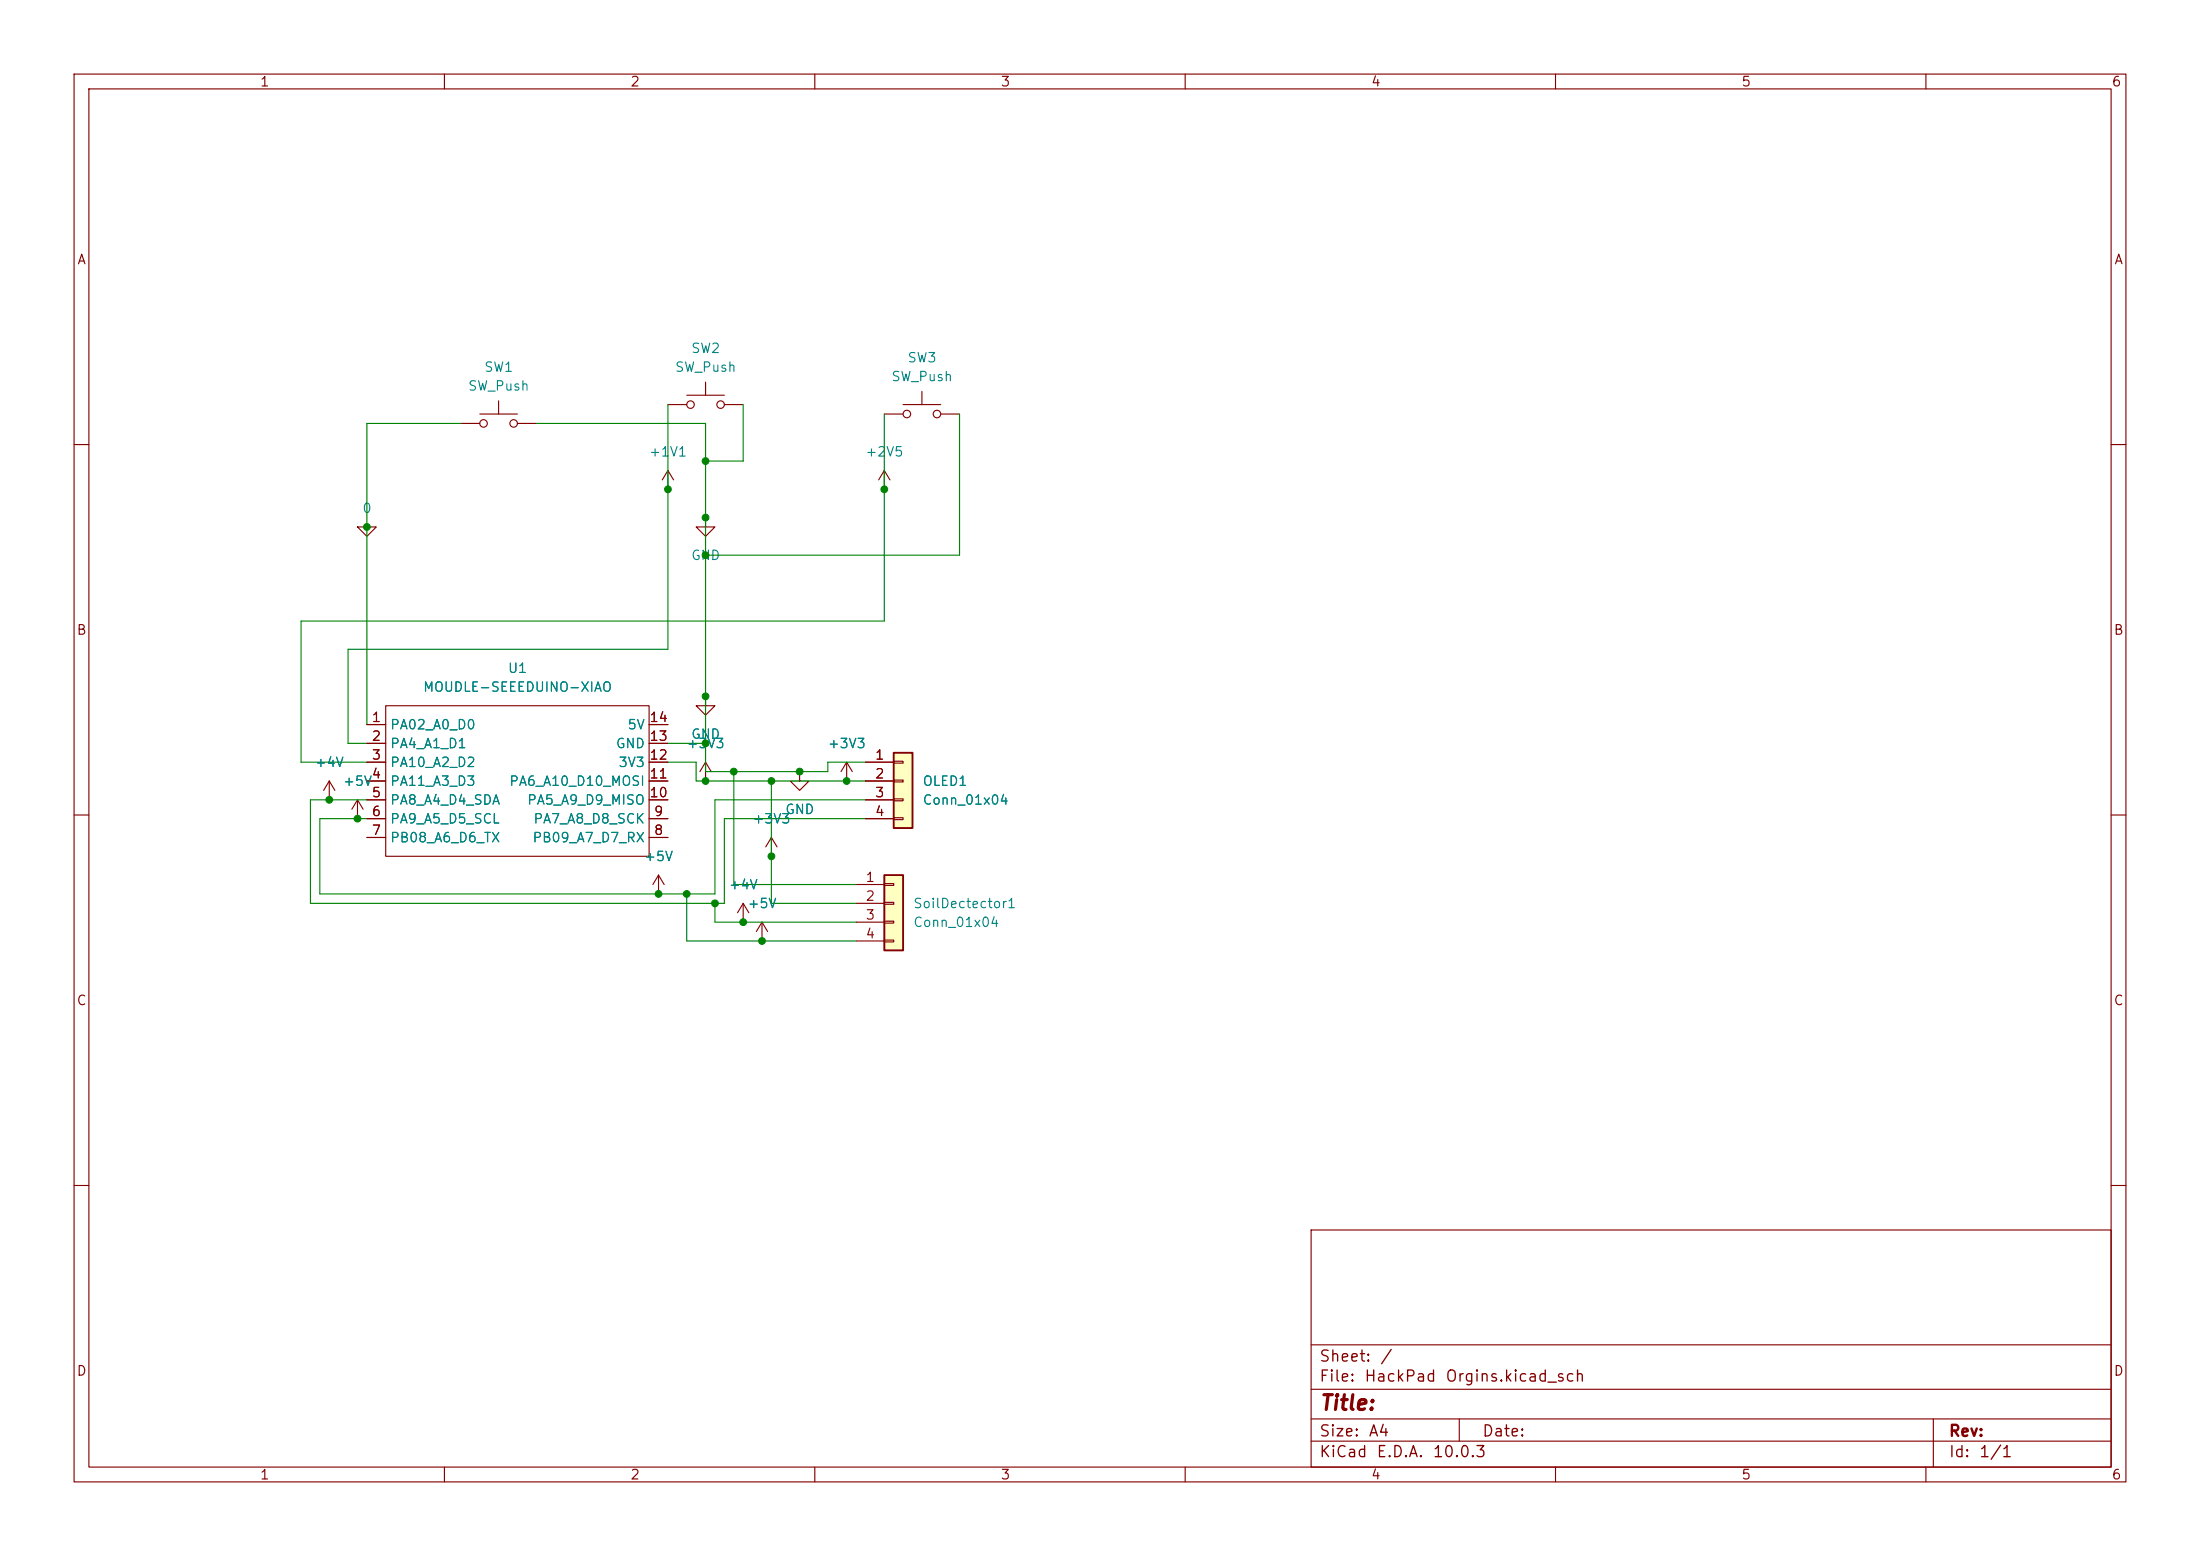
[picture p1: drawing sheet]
(kicad_sch
 (version 20260306)
 (generator "eeschema")
 (generator_version "10.0")
 (paper "A4")
 (lib_symbols
  (symbol "Connector_Generic:Conn_01x04"
   (pin_names
    (offset 1.016) (hide yes)) (exclude_from_sim no) (in_bom yes) (on_board yes)
   (in_pos_files yes)
   (duplicate_pin_numbers_are_jumpers no)
   (property "Reference" "J" (at 0 5.08 0) (show_name no) (do_not_autoplace no) (effects (font (size 1.27 1.27))))
   (property "Value" "Conn_01x04" (at 0 -7.62 0) (show_name no) (do_not_autoplace no) (effects (font (size 1.27 1.27))))
   (property "Footprint" "" (at 0 0 0) (show_name no) (do_not_autoplace no) (hide yes) (effects (font (size 1.27 1.27))))
   (property "Datasheet" "" (at 0 0 0) (show_name no) (do_not_autoplace no) (hide yes) (effects (font (size 1.27 1.27))))
   (property "Description" "Generic connector, single row, 01x04, script generated (kicad-library-utils/schlib/autogen/connector/)" (at 0 0 0) (show_name no) (do_not_autoplace no) (hide yes) (effects (font (size 1.27 1.27))))
   (symbol "Conn_01x04_1_1"
    (rectangle (start -1.27 3.81) (end 1.27 -6.35) (stroke (width 0.254) (type default)) (fill (type background)))
    (rectangle (start -1.27 2.667) (end 0 2.413) (stroke (width 0.1524) (type default)) (fill (type none)))
    (rectangle (start -1.27 0.127) (end 0 -0.127) (stroke (width 0.1524) (type default)) (fill (type none)))
    (rectangle (start -1.27 -2.413) (end 0 -2.667) (stroke (width 0.1524) (type default)) (fill (type none)))
    (rectangle (start -1.27 -4.953) (end 0 -5.207) (stroke (width 0.1524) (type default)) (fill (type none)))
    (pin passive line (at -5.08 2.54 0) (length 3.81) (name "Pin_1" (effects (font (size 1.27 1.27)))) (number "1" (effects (font (size 1.27 1.27)))))
    (pin passive line (at -5.08 0 0) (length 3.81) (name "Pin_2" (effects (font (size 1.27 1.27)))) (number "2" (effects (font (size 1.27 1.27)))))
    (pin passive line (at -5.08 -2.54 0) (length 3.81) (name "Pin_3" (effects (font (size 1.27 1.27)))) (number "3" (effects (font (size 1.27 1.27)))))
    (pin passive line (at -5.08 -5.08 0) (length 3.81) (name "Pin_4" (effects (font (size 1.27 1.27)))) (number "4" (effects (font (size 1.27 1.27))))))
   (embedded_fonts no))
  (symbol "Simulation_SPICE:0"
   (power global)
   (pin_numbers (hide yes))
   (pin_names
    (offset 0) (hide yes)) (exclude_from_sim no) (in_bom yes) (on_board yes)
   (in_pos_files yes)
   (duplicate_pin_numbers_are_jumpers no)
   (property "Reference" "#GND" (at 0 -5.08 0) (show_name no) (do_not_autoplace no) (hide yes) (effects (font (size 1.27 1.27))))
   (property "Value" "0" (at 0 -2.54 0) (show_name no) (do_not_autoplace no) (effects (font (size 1.27 1.27))))
   (property "Footprint" "" (at 0 0 0) (show_name no) (do_not_autoplace no) (hide yes) (effects (font (size 1.27 1.27))))
   (property "Datasheet" "https://ngspice.sourceforge.io/docs/ngspice-html-manual/manual.xhtml#subsec_Circuit_elements__device" (at 0 -10.16 0) (show_name no) (do_not_autoplace no) (hide yes) (effects (font (size 1.27 1.27))))
   (property "Description" "0V reference potential for simulation" (at 0 -7.62 0) (show_name no) (do_not_autoplace no) (hide yes) (effects (font (size 1.27 1.27))))
   (symbol "0_0_1"
    (polyline (pts (xy -1.27 0) (xy 0 -1.27) (xy 1.27 0) (xy -1.27 0)) (stroke (width 0) (type default)) (fill (type none))))
   (symbol "0_1_1"
    (pin power_in line (at 0 0 0) (length 0) (name "" (effects (font (size 1.016 1.016)))) (number "1" (effects (font (size 1.016 1.016))))))
   (embedded_fonts no))
  (symbol "Switch:SW_Push"
   (pin_numbers (hide yes))
   (pin_names
    (offset 1.016) (hide yes)) (exclude_from_sim no) (in_bom yes) (on_board yes)
   (in_pos_files yes)
   (duplicate_pin_numbers_are_jumpers no)
   (property "Reference" "SW" (at 1.27 2.54 0) (show_name no) (do_not_autoplace no) (effects (font (size 1.27 1.27)) (justify left)))
   (property "Value" "SW_Push" (at 0 -1.524 0) (show_name no) (do_not_autoplace no) (effects (font (size 1.27 1.27))))
   (property "Footprint" "" (at 0 5.08 0) (show_name no) (do_not_autoplace no) (hide yes) (effects (font (size 1.27 1.27))))
   (property "Datasheet" "" (at 0 5.08 0) (show_name no) (do_not_autoplace no) (hide yes) (effects (font (size 1.27 1.27))))
   (property "Description" "Push button switch, generic, two pins" (at 0 0 0) (show_name no) (do_not_autoplace no) (hide yes) (effects (font (size 1.27 1.27))))
   (symbol "SW_Push_0_1"
    (circle (center -2.032 0) (radius 0.508) (stroke (width 0) (type default)) (fill (type none)))
    (polyline (pts (xy 0 1.27) (xy 0 3.048)) (stroke (width 0) (type default)) (fill (type none)))
    (circle (center 2.032 0) (radius 0.508) (stroke (width 0) (type default)) (fill (type none)))
    (polyline (pts (xy 2.54 1.27) (xy -2.54 1.27)) (stroke (width 0) (type default)) (fill (type none)))
    (pin passive line (at -5.08 0 0) (length 2.54) (name "1" (effects (font (size 1.27 1.27)))) (number "1" (effects (font (size 1.27 1.27)))))
    (pin passive line (at 5.08 0 180) (length 2.54) (name "2" (effects (font (size 1.27 1.27)))) (number "2" (effects (font (size 1.27 1.27))))))
   (embedded_fonts no))
  (symbol "XIAO_RP2040:MOUDLE-SEEEDUINO-XIAO" (exclude_from_sim no) (in_bom yes) (on_board yes)
   (in_pos_files yes)
   (duplicate_pin_numbers_are_jumpers no)
   (property "Reference" "U" (at -16.51 11.43 0) (show_name no) (do_not_autoplace no) (effects (font (size 1.27 1.27))))
   (property "Value" "MOUDLE-SEEEDUINO-XIAO" (at -3.81 -11.43 0) (show_name no) (do_not_autoplace no) (effects (font (size 1.27 1.27))))
   (property "Footprint" "" (at -16.51 2.54 0) (show_name no) (do_not_autoplace no) (hide yes) (effects (font (size 1.27 1.27))))
   (property "Datasheet" "" (at -16.51 2.54 0) (show_name no) (do_not_autoplace no) (hide yes) (effects (font (size 1.27 1.27))))
   (property "Description" "" (at 0 0 0) (show_name no) (do_not_autoplace no) (hide yes) (effects (font (size 1.27 1.27))))
   (symbol "MOUDLE-SEEEDUINO-XIAO_0_1"
    (rectangle (start -16.51 10.16) (end 19.05 -10.16) (stroke (width 0) (type default)) (fill (type none))))
   (symbol "MOUDLE-SEEEDUINO-XIAO_1_1"
    (pin passive line (at -19.05 7.62 0) (length 2.54) (name "PA02_A0_D0" (effects (font (size 1.27 1.27)))) (number "1" (effects (font (size 1.27 1.27)))))
    (pin passive line (at -19.05 5.08 0) (length 2.54) (name "PA4_A1_D1" (effects (font (size 1.27 1.27)))) (number "2" (effects (font (size 1.27 1.27)))))
    (pin passive line (at -19.05 2.54 0) (length 2.54) (name "PA10_A2_D2" (effects (font (size 1.27 1.27)))) (number "3" (effects (font (size 1.27 1.27)))))
    (pin passive line (at -19.05 0 0) (length 2.54) (name "PA11_A3_D3" (effects (font (size 1.27 1.27)))) (number "4" (effects (font (size 1.27 1.27)))))
    (pin passive line (at -19.05 -2.54 0) (length 2.54) (name "PA8_A4_D4_SDA" (effects (font (size 1.27 1.27)))) (number "5" (effects (font (size 1.27 1.27)))))
    (pin passive line (at -19.05 -5.08 0) (length 2.54) (name "PA9_A5_D5_SCL" (effects (font (size 1.27 1.27)))) (number "6" (effects (font (size 1.27 1.27)))))
    (pin passive line (at -19.05 -7.62 0) (length 2.54) (name "PB08_A6_D6_TX" (effects (font (size 1.27 1.27)))) (number "7" (effects (font (size 1.27 1.27)))))
    (pin passive line (at 21.59 -7.62 180) (length 2.54) (name "PB09_A7_D7_RX" (effects (font (size 1.27 1.27)))) (number "8" (effects (font (size 1.27 1.27)))))
    (pin passive line (at 21.59 -5.08 180) (length 2.54) (name "PA7_A8_D8_SCK" (effects (font (size 1.27 1.27)))) (number "9" (effects (font (size 1.27 1.27)))))
    (pin passive line (at 21.59 -2.54 180) (length 2.54) (name "PA5_A9_D9_MISO" (effects (font (size 1.27 1.27)))) (number "10" (effects (font (size 1.27 1.27)))))
    (pin passive line (at 21.59 0 180) (length 2.54) (name "PA6_A10_D10_MOSI" (effects (font (size 1.27 1.27)))) (number "11" (effects (font (size 1.27 1.27)))))
    (pin passive line (at 21.59 2.54 180) (length 2.54) (name "3V3" (effects (font (size 1.27 1.27)))) (number "12" (effects (font (size 1.27 1.27)))))
    (pin passive line (at 21.59 5.08 180) (length 2.54) (name "GND" (effects (font (size 1.27 1.27)))) (number "13" (effects (font (size 1.27 1.27)))))
    (pin passive line (at 21.59 7.62 180) (length 2.54) (name "5V" (effects (font (size 1.27 1.27)))) (number "14" (effects (font (size 1.27 1.27))))))
   (embedded_fonts no))
  (symbol "power:+1V1"
   (power global)
   (pin_numbers (hide yes))
   (pin_names
    (offset 0) (hide yes)) (exclude_from_sim no) (in_bom yes) (on_board yes)
   (in_pos_files yes)
   (duplicate_pin_numbers_are_jumpers no)
   (property "Reference" "#PWR" (at 0 -3.81 0) (show_name no) (do_not_autoplace no) (hide yes) (effects (font (size 1.27 1.27))))
   (property "Value" "+1V1" (at 0 3.556 0) (show_name no) (do_not_autoplace no) (effects (font (size 1.27 1.27))))
   (property "Footprint" "" (at 0 0 0) (show_name no) (do_not_autoplace no) (hide yes) (effects (font (size 1.27 1.27))))
   (property "Datasheet" "" (at 0 0 0) (show_name no) (do_not_autoplace no) (hide yes) (effects (font (size 1.27 1.27))))
   (property "Description" "Power symbol creates a global label with name \"+1V1\"" (at 0 0 0) (show_name no) (do_not_autoplace no) (hide yes) (effects (font (size 1.27 1.27))))
   (symbol "+1V1_0_1"
    (polyline (pts (xy -0.762 1.27) (xy 0 2.54)) (stroke (width 0) (type default)) (fill (type none)))
    (polyline (pts (xy 0 2.54) (xy 0.762 1.27)) (stroke (width 0) (type default)) (fill (type none)))
    (polyline (pts (xy 0 0) (xy 0 2.54)) (stroke (width 0) (type default)) (fill (type none))))
   (symbol "+1V1_1_1"
    (pin power_in line (at 0 0 90) (length 0) (name "" (effects (font (size 1.27 1.27)))) (number "1" (effects (font (size 1.27 1.27))))))
   (embedded_fonts no))
  (symbol "power:+2V5"
   (power global)
   (pin_numbers (hide yes))
   (pin_names
    (offset 0) (hide yes)) (exclude_from_sim no) (in_bom yes) (on_board yes)
   (in_pos_files yes)
   (duplicate_pin_numbers_are_jumpers no)
   (property "Reference" "#PWR" (at 0 -3.81 0) (show_name no) (do_not_autoplace no) (hide yes) (effects (font (size 1.27 1.27))))
   (property "Value" "+2V5" (at 0 3.556 0) (show_name no) (do_not_autoplace no) (effects (font (size 1.27 1.27))))
   (property "Footprint" "" (at 0 0 0) (show_name no) (do_not_autoplace no) (hide yes) (effects (font (size 1.27 1.27))))
   (property "Datasheet" "" (at 0 0 0) (show_name no) (do_not_autoplace no) (hide yes) (effects (font (size 1.27 1.27))))
   (property "Description" "Power symbol creates a global label with name \"+2V5\"" (at 0 0 0) (show_name no) (do_not_autoplace no) (hide yes) (effects (font (size 1.27 1.27))))
   (symbol "+2V5_0_1"
    (polyline (pts (xy -0.762 1.27) (xy 0 2.54)) (stroke (width 0) (type default)) (fill (type none)))
    (polyline (pts (xy 0 2.54) (xy 0.762 1.27)) (stroke (width 0) (type default)) (fill (type none)))
    (polyline (pts (xy 0 0) (xy 0 2.54)) (stroke (width 0) (type default)) (fill (type none))))
   (symbol "+2V5_1_1"
    (pin power_in line (at 0 0 90) (length 0) (name "" (effects (font (size 1.27 1.27)))) (number "1" (effects (font (size 1.27 1.27))))))
   (embedded_fonts no))
  (symbol "power:+3V3"
   (power global)
   (pin_numbers (hide yes))
   (pin_names
    (offset 0) (hide yes)) (exclude_from_sim no) (in_bom yes) (on_board yes)
   (in_pos_files yes)
   (duplicate_pin_numbers_are_jumpers no)
   (property "Reference" "#PWR" (at 0 -3.81 0) (show_name no) (do_not_autoplace no) (hide yes) (effects (font (size 1.27 1.27))))
   (property "Value" "+3V3" (at 0 3.556 0) (show_name no) (do_not_autoplace no) (effects (font (size 1.27 1.27))))
   (property "Footprint" "" (at 0 0 0) (show_name no) (do_not_autoplace no) (hide yes) (effects (font (size 1.27 1.27))))
   (property "Datasheet" "" (at 0 0 0) (show_name no) (do_not_autoplace no) (hide yes) (effects (font (size 1.27 1.27))))
   (property "Description" "Power symbol creates a global label with name \"+3V3\"" (at 0 0 0) (show_name no) (do_not_autoplace no) (hide yes) (effects (font (size 1.27 1.27))))
   (symbol "+3V3_0_1"
    (polyline (pts (xy -0.762 1.27) (xy 0 2.54)) (stroke (width 0) (type default)) (fill (type none)))
    (polyline (pts (xy 0 2.54) (xy 0.762 1.27)) (stroke (width 0) (type default)) (fill (type none)))
    (polyline (pts (xy 0 0) (xy 0 2.54)) (stroke (width 0) (type default)) (fill (type none))))
   (symbol "+3V3_1_1"
    (pin power_in line (at 0 0 90) (length 0) (name "" (effects (font (size 1.27 1.27)))) (number "1" (effects (font (size 1.27 1.27))))))
   (embedded_fonts no))
  (symbol "power:+4V"
   (power global)
   (pin_numbers (hide yes))
   (pin_names
    (offset 0) (hide yes)) (exclude_from_sim no) (in_bom yes) (on_board yes)
   (in_pos_files yes)
   (duplicate_pin_numbers_are_jumpers no)
   (property "Reference" "#PWR" (at 0 -3.81 0) (show_name no) (do_not_autoplace no) (hide yes) (effects (font (size 1.27 1.27))))
   (property "Value" "+4V" (at 0 3.556 0) (show_name no) (do_not_autoplace no) (effects (font (size 1.27 1.27))))
   (property "Footprint" "" (at 0 0 0) (show_name no) (do_not_autoplace no) (hide yes) (effects (font (size 1.27 1.27))))
   (property "Datasheet" "" (at 0 0 0) (show_name no) (do_not_autoplace no) (hide yes) (effects (font (size 1.27 1.27))))
   (property "Description" "Power symbol creates a global label with name \"+4V\"" (at 0 0 0) (show_name no) (do_not_autoplace no) (hide yes) (effects (font (size 1.27 1.27))))
   (symbol "+4V_0_1"
    (polyline (pts (xy -0.762 1.27) (xy 0 2.54)) (stroke (width 0) (type default)) (fill (type none)))
    (polyline (pts (xy 0 2.54) (xy 0.762 1.27)) (stroke (width 0) (type default)) (fill (type none)))
    (polyline (pts (xy 0 0) (xy 0 2.54)) (stroke (width 0) (type default)) (fill (type none))))
   (symbol "+4V_1_1"
    (pin power_in line (at 0 0 90) (length 0) (name "" (effects (font (size 1.27 1.27)))) (number "1" (effects (font (size 1.27 1.27))))))
   (embedded_fonts no))
  (symbol "power:+5V"
   (power global)
   (pin_numbers (hide yes))
   (pin_names
    (offset 0) (hide yes)) (exclude_from_sim no) (in_bom yes) (on_board yes)
   (in_pos_files yes)
   (duplicate_pin_numbers_are_jumpers no)
   (property "Reference" "#PWR" (at 0 -3.81 0) (show_name no) (do_not_autoplace no) (hide yes) (effects (font (size 1.27 1.27))))
   (property "Value" "+5V" (at 0 3.556 0) (show_name no) (do_not_autoplace no) (effects (font (size 1.27 1.27))))
   (property "Footprint" "" (at 0 0 0) (show_name no) (do_not_autoplace no) (hide yes) (effects (font (size 1.27 1.27))))
   (property "Datasheet" "" (at 0 0 0) (show_name no) (do_not_autoplace no) (hide yes) (effects (font (size 1.27 1.27))))
   (property "Description" "Power symbol creates a global label with name \"+5V\"" (at 0 0 0) (show_name no) (do_not_autoplace no) (hide yes) (effects (font (size 1.27 1.27))))
   (symbol "+5V_0_1"
    (polyline (pts (xy -0.762 1.27) (xy 0 2.54)) (stroke (width 0) (type default)) (fill (type none)))
    (polyline (pts (xy 0 2.54) (xy 0.762 1.27)) (stroke (width 0) (type default)) (fill (type none)))
    (polyline (pts (xy 0 0) (xy 0 2.54)) (stroke (width 0) (type default)) (fill (type none))))
   (symbol "+5V_1_1"
    (pin power_in line (at 0 0 90) (length 0) (name "" (effects (font (size 1.27 1.27)))) (number "1" (effects (font (size 1.27 1.27))))))
   (embedded_fonts no))
  (symbol "power:GND"
   (power global)
   (pin_numbers (hide yes))
   (pin_names
    (offset 0) (hide yes)) (exclude_from_sim no) (in_bom yes) (on_board yes)
   (in_pos_files yes)
   (duplicate_pin_numbers_are_jumpers no)
   (property "Reference" "#PWR" (at 0 -6.35 0) (show_name no) (do_not_autoplace no) (hide yes) (effects (font (size 1.27 1.27))))
   (property "Value" "GND" (at 0 -3.81 0) (show_name no) (do_not_autoplace no) (effects (font (size 1.27 1.27))))
   (property "Footprint" "" (at 0 0 0) (show_name no) (do_not_autoplace no) (hide yes) (effects (font (size 1.27 1.27))))
   (property "Datasheet" "" (at 0 0 0) (show_name no) (do_not_autoplace no) (hide yes) (effects (font (size 1.27 1.27))))
   (property "Description" "Power symbol creates a global label with name \"GND\" , ground" (at 0 0 0) (show_name no) (do_not_autoplace no) (hide yes) (effects (font (size 1.27 1.27))))
   (symbol "GND_0_1"
    (polyline (pts (xy 0 0) (xy 0 -1.27) (xy 1.27 -1.27) (xy 0 -2.54) (xy -1.27 -1.27) (xy 0 -1.27)) (stroke (width 0) (type default)) (fill (type none))))
   (symbol "GND_1_1"
    (pin power_in line (at 0 0 270) (length 0) (name "" (effects (font (size 1.27 1.27)))) (number "1" (effects (font (size 1.27 1.27))))))
   (embedded_fonts no)))
 (junction
  (at 48.26 110.49)
  (diameter 0)
  (color 0 0 0 0))
 (junction
  (at 95.25 105.41)
  (diameter 0)
  (color 0 0 0 0))
 (junction
  (at 104.14 105.41)
  (diameter 0)
  (color 0 0 0 0))
 (junction
  (at 102.87 127)
  (diameter 0)
  (color 0 0 0 0))
 (junction
  (at 107.95 104.14)
  (diameter 0)
  (color 0 0 0 0))
 (junction
  (at 44.45 107.95)
  (diameter 0)
  (color 0 0 0 0))
 (junction
  (at 100.33 124.46)
  (diameter 0)
  (color 0 0 0 0))
 (junction
  (at 119.38 66.04)
  (diameter 0)
  (color 0 0 0 0))
 (junction
  (at 95.25 69.85)
  (diameter 0)
  (color 0 0 0 0))
 (junction
  (at 88.9 120.65)
  (diameter 0)
  (color 0 0 0 0))
 (junction
  (at 49.53 71.12)
  (diameter 0)
  (color 0 0 0 0))
 (junction
  (at 104.14 115.57)
  (diameter 0)
  (color 0 0 0 0))
 (junction
  (at 95.25 62.23)
  (diameter 0)
  (color 0 0 0 0))
 (junction
  (at 114.3 105.41)
  (diameter 0)
  (color 0 0 0 0))
 (junction
  (at 95.25 100.33)
  (diameter 0)
  (color 0 0 0 0))
 (junction
  (at 99.06 104.14)
  (diameter 0)
  (color 0 0 0 0))
 (junction
  (at 95.25 74.93)
  (diameter 0)
  (color 0 0 0 0))
 (junction
  (at 96.52 121.92)
  (diameter 0)
  (color 0 0 0 0))
 (junction
  (at 90.17 66.04)
  (diameter 0)
  (color 0 0 0 0))
 (junction
  (at 92.71 120.65)
  (diameter 0)
  (color 0 0 0 0))
 (junction
  (at 95.25 93.98)
  (diameter 0)
  (color 0 0 0 0))
 (wire
  (pts (xy 104.14 121.92) (xy 104.14 115.57))
  (stroke (width 0) (type default)))
 (wire
  (pts (xy 95.25 62.23) (xy 95.25 69.85))
  (stroke (width 0) (type default)))
 (wire
  (pts (xy 111.76 102.87) (xy 116.84 102.87))
  (stroke (width 0) (type default)))
 (wire
  (pts (xy 115.57 124.46) (xy 100.33 124.46))
  (stroke (width 0) (type default)))
 (wire
  (pts (xy 48.26 110.49) (xy 49.53 110.49))
  (stroke (width 0) (type default)))
 (wire
  (pts (xy 114.3 105.41) (xy 104.14 105.41))
  (stroke (width 0) (type default)))
 (wire
  (pts (xy 88.9 120.65) (xy 43.18 120.65))
  (stroke (width 0) (type default)))
 (wire
  (pts (xy 72.39 57.15) (xy 95.25 57.15))
  (stroke (width 0) (type default)))
 (wire
  (pts (xy 41.91 107.95) (xy 44.45 107.95))
  (stroke (width 0) (type default)))
 (wire
  (pts (xy 104.14 115.57) (xy 104.14 105.41))
  (stroke (width 0) (type default)))
 (wire
  (pts (xy 119.38 83.82) (xy 40.64 83.82))
  (stroke (width 0) (type default)))
 (wire
  (pts (xy 95.25 100.33) (xy 95.25 104.14))
  (stroke (width 0) (type default)))
 (wire
  (pts (xy 100.33 54.61) (xy 100.33 62.23))
  (stroke (width 0) (type default)))
 (wire
  (pts (xy 95.25 57.15) (xy 95.25 62.23))
  (stroke (width 0) (type default)))
 (wire
  (pts (xy 116.84 110.49) (xy 97.79 110.49))
  (stroke (width 0) (type default)))
 (wire
  (pts (xy 62.23 57.15) (xy 49.53 57.15))
  (stroke (width 0) (type default)))
 (wire
  (pts (xy 115.57 119.38) (xy 99.06 119.38))
  (stroke (width 0) (type default)))
 (wire
  (pts (xy 115.57 127) (xy 102.87 127))
  (stroke (width 0) (type default)))
 (wire
  (pts (xy 95.25 69.85) (xy 95.25 74.93))
  (stroke (width 0) (type default)))
 (wire
  (pts (xy 44.45 107.95) (xy 49.53 107.95))
  (stroke (width 0) (type default)))
 (wire
  (pts (xy 97.79 110.49) (xy 97.79 121.92))
  (stroke (width 0) (type default)))
 (wire
  (pts (xy 95.25 105.41) (xy 93.98 105.41))
  (stroke (width 0) (type default)))
 (wire
  (pts (xy 90.17 102.87) (xy 93.98 102.87))
  (stroke (width 0) (type default)))
 (wire
  (pts (xy 100.33 62.23) (xy 95.25 62.23))
  (stroke (width 0) (type default)))
 (wire
  (pts (xy 95.25 74.93) (xy 95.25 93.98))
  (stroke (width 0) (type default)))
 (wire
  (pts (xy 119.38 66.04) (xy 119.38 83.82))
  (stroke (width 0) (type default)))
 (wire
  (pts (xy 115.57 121.92) (xy 104.14 121.92))
  (stroke (width 0) (type default)))
 (wire
  (pts (xy 90.17 66.04) (xy 90.17 87.63))
  (stroke (width 0) (type default)))
 (wire
  (pts (xy 119.38 55.88) (xy 119.38 66.04))
  (stroke (width 0) (type default)))
 (wire
  (pts (xy 111.76 104.14) (xy 107.95 104.14))
  (stroke (width 0) (type default)))
 (wire
  (pts (xy 49.53 57.15) (xy 49.53 71.12))
  (stroke (width 0) (type default)))
 (wire
  (pts (xy 100.33 124.46) (xy 96.52 124.46))
  (stroke (width 0) (type default)))
 (wire
  (pts (xy 90.17 54.61) (xy 90.17 66.04))
  (stroke (width 0) (type default)))
 (wire
  (pts (xy 97.79 121.92) (xy 96.52 121.92))
  (stroke (width 0) (type default)))
 (wire
  (pts (xy 41.91 121.92) (xy 41.91 107.95))
  (stroke (width 0) (type default)))
 (wire
  (pts (xy 43.18 110.49) (xy 48.26 110.49))
  (stroke (width 0) (type default)))
 (wire
  (pts (xy 99.06 104.14) (xy 95.25 104.14))
  (stroke (width 0) (type default)))
 (wire
  (pts (xy 129.54 74.93) (xy 95.25 74.93))
  (stroke (width 0) (type default)))
 (wire
  (pts (xy 102.87 127) (xy 92.71 127))
  (stroke (width 0) (type default)))
 (wire
  (pts (xy 92.71 120.65) (xy 88.9 120.65))
  (stroke (width 0) (type default)))
 (wire
  (pts (xy 96.52 120.65) (xy 92.71 120.65))
  (stroke (width 0) (type default)))
 (wire
  (pts (xy 49.53 71.12) (xy 49.53 97.79))
  (stroke (width 0) (type default)))
 (wire
  (pts (xy 46.99 100.33) (xy 49.53 100.33))
  (stroke (width 0) (type default)))
 (wire
  (pts (xy 92.71 127) (xy 92.71 120.65))
  (stroke (width 0) (type default)))
 (wire
  (pts (xy 104.14 105.41) (xy 95.25 105.41))
  (stroke (width 0) (type default)))
 (wire
  (pts (xy 46.99 87.63) (xy 46.99 100.33))
  (stroke (width 0) (type default)))
 (wire
  (pts (xy 96.52 107.95) (xy 96.52 120.65))
  (stroke (width 0) (type default)))
 (wire
  (pts (xy 107.95 104.14) (xy 99.06 104.14))
  (stroke (width 0) (type default)))
 (wire
  (pts (xy 96.52 124.46) (xy 96.52 121.92))
  (stroke (width 0) (type default)))
 (wire
  (pts (xy 111.76 104.14) (xy 111.76 102.87))
  (stroke (width 0) (type default)))
 (wire
  (pts (xy 95.25 93.98) (xy 95.25 100.33))
  (stroke (width 0) (type default)))
 (wire
  (pts (xy 90.17 87.63) (xy 46.99 87.63))
  (stroke (width 0) (type default)))
 (wire
  (pts (xy 40.64 83.82) (xy 40.64 102.87))
  (stroke (width 0) (type default)))
 (wire
  (pts (xy 40.64 102.87) (xy 49.53 102.87))
  (stroke (width 0) (type default)))
 (wire
  (pts (xy 95.25 100.33) (xy 90.17 100.33))
  (stroke (width 0) (type default)))
 (wire
  (pts (xy 93.98 105.41) (xy 93.98 102.87))
  (stroke (width 0) (type default)))
 (wire
  (pts (xy 99.06 119.38) (xy 99.06 104.14))
  (stroke (width 0) (type default)))
 (wire
  (pts (xy 116.84 107.95) (xy 96.52 107.95))
  (stroke (width 0) (type default)))
 (wire
  (pts (xy 116.84 105.41) (xy 114.3 105.41))
  (stroke (width 0) (type default)))
 (wire
  (pts (xy 43.18 120.65) (xy 43.18 110.49))
  (stroke (width 0) (type default)))
 (wire
  (pts (xy 96.52 121.92) (xy 41.91 121.92))
  (stroke (width 0) (type default)))
 (wire
  (pts (xy 129.54 55.88) (xy 129.54 74.93))
  (stroke (width 0) (type default)))
 (symbol
  (lib_id "power:GND")
  (at 95.25 93.98 0)
  (unit 1)
  (body_style 1)
  (exclude_from_sim no)
  (in_bom yes)
  (on_board yes)
  (in_pos_files yes)
  (dnp no)
  (fields_autoplaced yes)
  (property "Reference" "#PWR02" (at 95.25 100.33 0) (hide yes) (show_name no) (do_not_autoplace no) (effects (font (size 1.27 1.27))))
  (property "Value" "GND" (at 95.25 99.06 0) (show_name no) (do_not_autoplace no) (effects (font (size 1.27 1.27))))
  (property "Footprint" "" (at 95.25 93.98 0) (hide yes) (show_name no) (do_not_autoplace no) (effects (font (size 1.27 1.27))))
  (property "Datasheet" "" (at 95.25 93.98 0) (hide yes) (show_name no) (do_not_autoplace no) (effects (font (size 1.27 1.27))))
  (property "Description" "Power symbol creates a global label with name \"GND\" , ground" (at 95.25 93.98 0) (hide yes) (show_name no) (do_not_autoplace no) (effects (font (size 1.27 1.27))))
  (pin "1"))
 (symbol
  (lib_id "power:+5V")
  (at 88.9 120.65 0)
  (unit 1)
  (body_style 1)
  (exclude_from_sim no)
  (in_bom yes)
  (on_board yes)
  (in_pos_files yes)
  (dnp no)
  (fields_autoplaced yes)
  (property "Reference" "#PWR010" (at 88.9 124.46 0) (hide yes) (show_name no) (do_not_autoplace no) (effects (font (size 1.27 1.27))))
  (property "Value" "+5V" (at 88.9 115.57 0) (show_name no) (do_not_autoplace no) (effects (font (size 1.27 1.27))))
  (property "Footprint" "" (at 88.9 120.65 0) (hide yes) (show_name no) (do_not_autoplace no) (effects (font (size 1.27 1.27))))
  (property "Datasheet" "" (at 88.9 120.65 0) (hide yes) (show_name no) (do_not_autoplace no) (effects (font (size 1.27 1.27))))
  (property "Description" "Power symbol creates a global label with name \"+5V\"" (at 88.9 120.65 0) (hide yes) (show_name no) (do_not_autoplace no) (effects (font (size 1.27 1.27))))
  (pin "1"))
 (symbol
  (lib_id "power:GND")
  (at 95.25 69.85 0)
  (unit 1)
  (body_style 1)
  (exclude_from_sim no)
  (in_bom yes)
  (on_board yes)
  (in_pos_files yes)
  (dnp no)
  (fields_autoplaced yes)
  (property "Reference" "#PWR01" (at 95.25 76.2 0) (hide yes) (show_name no) (do_not_autoplace no) (effects (font (size 1.27 1.27))))
  (property "Value" "GND" (at 95.25 74.93 0) (show_name no) (do_not_autoplace no) (effects (font (size 1.27 1.27))))
  (property "Footprint" "" (at 95.25 69.85 0) (hide yes) (show_name no) (do_not_autoplace no) (effects (font (size 1.27 1.27))))
  (property "Datasheet" "" (at 95.25 69.85 0) (hide yes) (show_name no) (do_not_autoplace no) (effects (font (size 1.27 1.27))))
  (property "Description" "Power symbol creates a global label with name \"GND\" , ground" (at 95.25 69.85 0) (hide yes) (show_name no) (do_not_autoplace no) (effects (font (size 1.27 1.27))))
  (pin "1"))
 (symbol
  (lib_id "Simulation_SPICE:0")
  (at 49.53 71.12 0)
  (unit 1)
  (body_style 1)
  (exclude_from_sim no)
  (in_bom yes)
  (on_board yes)
  (in_pos_files yes)
  (dnp no)
  (fields_autoplaced yes)
  (property "Reference" "#GND01" (at 49.53 76.2 0) (hide yes) (show_name no) (do_not_autoplace no) (effects (font (size 1.27 1.27))))
  (property "Value" "0" (at 49.53 68.58 0) (show_name no) (do_not_autoplace no) (effects (font (size 1.27 1.27))))
  (property "Footprint" "" (at 49.53 71.12 0) (hide yes) (show_name no) (do_not_autoplace no) (effects (font (size 1.27 1.27))))
  (property "Datasheet" "https://ngspice.sourceforge.io/docs/ngspice-html-manual/manual.xhtml#subsec_Circuit_elements__device" (at 49.53 81.28 0) (hide yes) (show_name no) (do_not_autoplace no) (effects (font (size 1.27 1.27))))
  (property "Description" "0V reference potential for simulation" (at 49.53 78.74 0) (hide yes) (show_name no) (do_not_autoplace no) (effects (font (size 1.27 1.27))))
  (pin "1"))
 (symbol
  (lib_id "power:+3V3")
  (at 104.14 115.57 0)
  (unit 1)
  (body_style 1)
  (exclude_from_sim no)
  (in_bom yes)
  (on_board yes)
  (in_pos_files yes)
  (dnp no)
  (fields_autoplaced yes)
  (property "Reference" "#PWR06" (at 104.14 119.38 0) (hide yes) (show_name no) (do_not_autoplace no) (effects (font (size 1.27 1.27))))
  (property "Value" "+3V3" (at 104.14 110.49 0) (show_name no) (do_not_autoplace no) (effects (font (size 1.27 1.27))))
  (property "Footprint" "" (at 104.14 115.57 0) (hide yes) (show_name no) (do_not_autoplace no) (effects (font (size 1.27 1.27))))
  (property "Datasheet" "" (at 104.14 115.57 0) (hide yes) (show_name no) (do_not_autoplace no) (effects (font (size 1.27 1.27))))
  (property "Description" "Power symbol creates a global label with name \"+3V3\"" (at 104.14 115.57 0) (hide yes) (show_name no) (do_not_autoplace no) (effects (font (size 1.27 1.27))))
  (pin "1"))
 (symbol
  (lib_id "power:+3V3")
  (at 114.3 105.41 0)
  (unit 1)
  (body_style 1)
  (exclude_from_sim no)
  (in_bom yes)
  (on_board yes)
  (in_pos_files yes)
  (dnp no)
  (fields_autoplaced yes)
  (property "Reference" "#PWR05" (at 114.3 109.22 0) (hide yes) (show_name no) (do_not_autoplace no) (effects (font (size 1.27 1.27))))
  (property "Value" "+3V3" (at 114.3 100.33 0) (show_name no) (do_not_autoplace no) (effects (font (size 1.27 1.27))))
  (property "Footprint" "" (at 114.3 105.41 0) (hide yes) (show_name no) (do_not_autoplace no) (effects (font (size 1.27 1.27))))
  (property "Datasheet" "" (at 114.3 105.41 0) (hide yes) (show_name no) (do_not_autoplace no) (effects (font (size 1.27 1.27))))
  (property "Description" "Power symbol creates a global label with name \"+3V3\"" (at 114.3 105.41 0) (hide yes) (show_name no) (do_not_autoplace no) (effects (font (size 1.27 1.27))))
  (pin "1"))
 (symbol
  (lib_id "power:+5V")
  (at 48.26 110.49 0)
  (unit 1)
  (body_style 1)
  (exclude_from_sim no)
  (in_bom yes)
  (on_board yes)
  (in_pos_files yes)
  (dnp no)
  (fields_autoplaced yes)
  (property "Reference" "#PWR09" (at 48.26 114.3 0) (hide yes) (show_name no) (do_not_autoplace no) (effects (font (size 1.27 1.27))))
  (property "Value" "+5V" (at 48.26 105.41 0) (show_name no) (do_not_autoplace no) (effects (font (size 1.27 1.27))))
  (property "Footprint" "" (at 48.26 110.49 0) (hide yes) (show_name no) (do_not_autoplace no) (effects (font (size 1.27 1.27))))
  (property "Datasheet" "" (at 48.26 110.49 0) (hide yes) (show_name no) (do_not_autoplace no) (effects (font (size 1.27 1.27))))
  (property "Description" "Power symbol creates a global label with name \"+5V\"" (at 48.26 110.49 0) (hide yes) (show_name no) (do_not_autoplace no) (effects (font (size 1.27 1.27))))
  (pin "1"))
 (symbol
  (lib_id "Connector_Generic:Conn_01x04")
  (at 120.65 121.92 0)
  (unit 1)
  (body_style 1)
  (exclude_from_sim no)
  (in_bom yes)
  (on_board yes)
  (in_pos_files yes)
  (dnp no)
  (fields_autoplaced yes)
  (property "Reference" "SoilDectector1" (at 123.19 121.9199 0) (show_name no) (do_not_autoplace no) (effects (font (size 1.27 1.27)) (justify left)))
  (property "Value" "Conn_01x04" (at 123.19 124.4599 0) (show_name no) (do_not_autoplace no) (effects (font (size 1.27 1.27)) (justify left)))
  (property "Footprint" "Connector:FanPinHeader_1x04_P2.54mm_Vertical" (at 120.65 121.92 0) (hide yes) (show_name no) (do_not_autoplace no) (effects (font (size 1.27 1.27))))
  (property "Datasheet" "" (at 120.65 121.92 0) (hide yes) (show_name no) (do_not_autoplace no) (effects (font (size 1.27 1.27))))
  (property "Description" "Generic connector, single row, 01x04, script generated (kicad-library-utils/schlib/autogen/connector/)" (at 120.65 121.92 0) (hide yes) (show_name no) (do_not_autoplace no) (effects (font (size 1.27 1.27))))
  (pin "3")
  (pin "4")
  (pin "2")
  (pin "1"))
 (symbol
  (lib_id "XIAO_RP2040:MOUDLE-SEEEDUINO-XIAO")
  (at 68.58 105.41 0)
  (unit 1)
  (body_style 1)
  (exclude_from_sim no)
  (in_bom yes)
  (on_board yes)
  (in_pos_files yes)
  (dnp no)
  (fields_autoplaced yes)
  (property "Reference" "U1" (at 69.85 90.17 0) (show_name no) (do_not_autoplace no) (effects (font (size 1.27 1.27))))
  (property "Value" "MOUDLE-SEEEDUINO-XIAO" (at 69.85 92.71 0) (show_name no) (do_not_autoplace no) (effects (font (size 1.27 1.27))))
  (property "Footprint" "footprints:XIAO-Generic-Hybrid-14P-2.54-21X17.8MM" (at 52.07 102.87 0) (hide yes) (show_name no) (do_not_autoplace no) (effects (font (size 1.27 1.27))))
  (property "Datasheet" "" (at 52.07 102.87 0) (hide yes) (show_name no) (do_not_autoplace no) (effects (font (size 1.27 1.27))))
  (property "Description" "" (at 68.58 105.41 0) (hide yes) (show_name no) (do_not_autoplace no) (effects (font (size 1.27 1.27))))
  (pin "7")
  (pin "6")
  (pin "12")
  (pin "5")
  (pin "9")
  (pin "1")
  (pin "8")
  (pin "4")
  (pin "2")
  (pin "14")
  (pin "11")
  (pin "13")
  (pin "3")
  (pin "10"))
 (symbol
  (lib_id "power:GND")
  (at 107.95 104.14 0)
  (unit 1)
  (body_style 1)
  (exclude_from_sim no)
  (in_bom yes)
  (on_board yes)
  (in_pos_files yes)
  (dnp no)
  (fields_autoplaced yes)
  (property "Reference" "#PWR03" (at 107.95 110.49 0) (hide yes) (show_name no) (do_not_autoplace no) (effects (font (size 1.27 1.27))))
  (property "Value" "GND" (at 107.95 109.22 0) (show_name no) (do_not_autoplace no) (effects (font (size 1.27 1.27))))
  (property "Footprint" "" (at 107.95 104.14 0) (hide yes) (show_name no) (do_not_autoplace no) (effects (font (size 1.27 1.27))))
  (property "Datasheet" "" (at 107.95 104.14 0) (hide yes) (show_name no) (do_not_autoplace no) (effects (font (size 1.27 1.27))))
  (property "Description" "Power symbol creates a global label with name \"GND\" , ground" (at 107.95 104.14 0) (hide yes) (show_name no) (do_not_autoplace no) (effects (font (size 1.27 1.27))))
  (pin "1"))
 (symbol
  (lib_id "power:+2V5")
  (at 119.38 66.04 0)
  (unit 1)
  (body_style 1)
  (exclude_from_sim no)
  (in_bom yes)
  (on_board yes)
  (in_pos_files yes)
  (dnp no)
  (fields_autoplaced yes)
  (property "Reference" "#PWR013" (at 119.38 69.85 0) (hide yes) (show_name no) (do_not_autoplace no) (effects (font (size 1.27 1.27))))
  (property "Value" "+2V5" (at 119.38 60.96 0) (show_name no) (do_not_autoplace no) (effects (font (size 1.27 1.27))))
  (property "Footprint" "" (at 119.38 66.04 0) (hide yes) (show_name no) (do_not_autoplace no) (effects (font (size 1.27 1.27))))
  (property "Datasheet" "" (at 119.38 66.04 0) (hide yes) (show_name no) (do_not_autoplace no) (effects (font (size 1.27 1.27))))
  (property "Description" "Power symbol creates a global label with name \"+2V5\"" (at 119.38 66.04 0) (hide yes) (show_name no) (do_not_autoplace no) (effects (font (size 1.27 1.27))))
  (pin "1"))
 (symbol
  (lib_id "Switch:SW_Push")
  (at 95.25 54.61 0)
  (unit 1)
  (body_style 1)
  (exclude_from_sim no)
  (in_bom yes)
  (on_board yes)
  (in_pos_files yes)
  (dnp no)
  (fields_autoplaced yes)
  (property "Reference" "SW2" (at 95.25 46.99 0) (show_name no) (do_not_autoplace no) (effects (font (size 1.27 1.27))))
  (property "Value" "SW_Push" (at 95.25 49.53 0) (show_name no) (do_not_autoplace no) (effects (font (size 1.27 1.27))))
  (property "Footprint" "Button_Switch_Keyboard:SW_Cherry_MX_1.00u_PCB" (at 95.25 49.53 0) (hide yes) (show_name no) (do_not_autoplace no) (effects (font (size 1.27 1.27))))
  (property "Datasheet" "" (at 95.25 49.53 0) (hide yes) (show_name no) (do_not_autoplace no) (effects (font (size 1.27 1.27))))
  (property "Description" "Push button switch, generic, two pins" (at 95.25 54.61 0) (hide yes) (show_name no) (do_not_autoplace no) (effects (font (size 1.27 1.27))))
  (pin "2")
  (pin "1"))
 (symbol
  (lib_id "Switch:SW_Push")
  (at 124.46 55.88 0)
  (unit 1)
  (body_style 1)
  (exclude_from_sim no)
  (in_bom yes)
  (on_board yes)
  (in_pos_files yes)
  (dnp no)
  (fields_autoplaced yes)
  (property "Reference" "SW3" (at 124.46 48.26 0) (show_name no) (do_not_autoplace no) (effects (font (size 1.27 1.27))))
  (property "Value" "SW_Push" (at 124.46 50.8 0) (show_name no) (do_not_autoplace no) (effects (font (size 1.27 1.27))))
  (property "Footprint" "Button_Switch_Keyboard:SW_Cherry_MX_1.00u_PCB" (at 124.46 50.8 0) (hide yes) (show_name no) (do_not_autoplace no) (effects (font (size 1.27 1.27))))
  (property "Datasheet" "" (at 124.46 50.8 0) (hide yes) (show_name no) (do_not_autoplace no) (effects (font (size 1.27 1.27))))
  (property "Description" "Push button switch, generic, two pins" (at 124.46 55.88 0) (hide yes) (show_name no) (do_not_autoplace no) (effects (font (size 1.27 1.27))))
  (pin "2")
  (pin "1"))
 (symbol
  (lib_id "Switch:SW_Push")
  (at 67.31 57.15 0)
  (unit 1)
  (body_style 1)
  (exclude_from_sim no)
  (in_bom yes)
  (on_board yes)
  (in_pos_files yes)
  (dnp no)
  (fields_autoplaced yes)
  (property "Reference" "SW1" (at 67.31 49.53 0) (show_name no) (do_not_autoplace no) (effects (font (size 1.27 1.27))))
  (property "Value" "SW_Push" (at 67.31 52.07 0) (show_name no) (do_not_autoplace no) (effects (font (size 1.27 1.27))))
  (property "Footprint" "Button_Switch_Keyboard:SW_Cherry_MX_1.00u_PCB" (at 67.31 52.07 0) (hide yes) (show_name no) (do_not_autoplace no) (effects (font (size 1.27 1.27))))
  (property "Datasheet" "" (at 67.31 52.07 0) (hide yes) (show_name no) (do_not_autoplace no) (effects (font (size 1.27 1.27))))
  (property "Description" "Push button switch, generic, two pins" (at 67.31 57.15 0) (hide yes) (show_name no) (do_not_autoplace no) (effects (font (size 1.27 1.27))))
  (pin "2")
  (pin "1"))
 (symbol
  (lib_id "power:+1V1")
  (at 90.17 66.04 0)
  (unit 1)
  (body_style 1)
  (exclude_from_sim no)
  (in_bom yes)
  (on_board yes)
  (in_pos_files yes)
  (dnp no)
  (fields_autoplaced yes)
  (property "Reference" "#PWR012" (at 90.17 69.85 0) (hide yes) (show_name no) (do_not_autoplace no) (effects (font (size 1.27 1.27))))
  (property "Value" "+1V1" (at 90.17 60.96 0) (show_name no) (do_not_autoplace no) (effects (font (size 1.27 1.27))))
  (property "Footprint" "" (at 90.17 66.04 0) (hide yes) (show_name no) (do_not_autoplace no) (effects (font (size 1.27 1.27))))
  (property "Datasheet" "" (at 90.17 66.04 0) (hide yes) (show_name no) (do_not_autoplace no) (effects (font (size 1.27 1.27))))
  (property "Description" "Power symbol creates a global label with name \"+1V1\"" (at 90.17 66.04 0) (hide yes) (show_name no) (do_not_autoplace no) (effects (font (size 1.27 1.27))))
  (pin "1"))
 (symbol
  (lib_id "power:+4V")
  (at 44.45 107.95 0)
  (unit 1)
  (body_style 1)
  (exclude_from_sim no)
  (in_bom yes)
  (on_board yes)
  (in_pos_files yes)
  (dnp no)
  (fields_autoplaced yes)
  (property "Reference" "#PWR07" (at 44.45 111.76 0) (hide yes) (show_name no) (do_not_autoplace no) (effects (font (size 1.27 1.27))))
  (property "Value" "+4V" (at 44.45 102.87 0) (show_name no) (do_not_autoplace no) (effects (font (size 1.27 1.27))))
  (property "Footprint" "" (at 44.45 107.95 0) (hide yes) (show_name no) (do_not_autoplace no) (effects (font (size 1.27 1.27))))
  (property "Datasheet" "" (at 44.45 107.95 0) (hide yes) (show_name no) (do_not_autoplace no) (effects (font (size 1.27 1.27))))
  (property "Description" "Power symbol creates a global label with name \"+4V\"" (at 44.45 107.95 0) (hide yes) (show_name no) (do_not_autoplace no) (effects (font (size 1.27 1.27))))
  (pin "1"))
 (symbol
  (lib_id "power:+5V")
  (at 102.87 127 0)
  (unit 1)
  (body_style 1)
  (exclude_from_sim no)
  (in_bom yes)
  (on_board yes)
  (in_pos_files yes)
  (dnp no)
  (fields_autoplaced yes)
  (property "Reference" "#PWR011" (at 102.87 130.81 0) (hide yes) (show_name no) (do_not_autoplace no) (effects (font (size 1.27 1.27))))
  (property "Value" "+5V" (at 102.87 121.92 0) (show_name no) (do_not_autoplace no) (effects (font (size 1.27 1.27))))
  (property "Footprint" "" (at 102.87 127 0) (hide yes) (show_name no) (do_not_autoplace no) (effects (font (size 1.27 1.27))))
  (property "Datasheet" "" (at 102.87 127 0) (hide yes) (show_name no) (do_not_autoplace no) (effects (font (size 1.27 1.27))))
  (property "Description" "Power symbol creates a global label with name \"+5V\"" (at 102.87 127 0) (hide yes) (show_name no) (do_not_autoplace no) (effects (font (size 1.27 1.27))))
  (pin "1"))
 (symbol
  (lib_id "Connector_Generic:Conn_01x04")
  (at 121.92 105.41 0)
  (unit 1)
  (body_style 1)
  (exclude_from_sim no)
  (in_bom yes)
  (on_board yes)
  (in_pos_files yes)
  (dnp no)
  (fields_autoplaced yes)
  (property "Reference" "OLED1" (at 124.46 105.4099 0) (show_name no) (do_not_autoplace no) (effects (font (size 1.27 1.27)) (justify left)))
  (property "Value" "Conn_01x04" (at 124.46 107.9499 0) (show_name no) (do_not_autoplace no) (effects (font (size 1.27 1.27)) (justify left)))
  (property "Footprint" "Connector:FanPinHeader_1x04_P2.54mm_Vertical" (at 121.92 105.41 0) (hide yes) (show_name no) (do_not_autoplace no) (effects (font (size 1.27 1.27))))
  (property "Datasheet" "" (at 121.92 105.41 0) (hide yes) (show_name no) (do_not_autoplace no) (effects (font (size 1.27 1.27))))
  (property "Description" "Generic connector, single row, 01x04, script generated (kicad-library-utils/schlib/autogen/connector/)" (at 121.92 105.41 0) (hide yes) (show_name no) (do_not_autoplace no) (effects (font (size 1.27 1.27))))
  (pin "4")
  (pin "3")
  (pin "2")
  (pin "1"))
 (symbol
  (lib_id "power:+3V3")
  (at 95.25 105.41 0)
  (unit 1)
  (body_style 1)
  (exclude_from_sim no)
  (in_bom yes)
  (on_board yes)
  (in_pos_files yes)
  (dnp no)
  (fields_autoplaced yes)
  (property "Reference" "#PWR04" (at 95.25 109.22 0) (hide yes) (show_name no) (do_not_autoplace no) (effects (font (size 1.27 1.27))))
  (property "Value" "+3V3" (at 95.25 100.33 0) (show_name no) (do_not_autoplace no) (effects (font (size 1.27 1.27))))
  (property "Footprint" "" (at 95.25 105.41 0) (hide yes) (show_name no) (do_not_autoplace no) (effects (font (size 1.27 1.27))))
  (property "Datasheet" "" (at 95.25 105.41 0) (hide yes) (show_name no) (do_not_autoplace no) (effects (font (size 1.27 1.27))))
  (property "Description" "Power symbol creates a global label with name \"+3V3\"" (at 95.25 105.41 0) (hide yes) (show_name no) (do_not_autoplace no) (effects (font (size 1.27 1.27))))
  (pin "1"))
 (symbol
  (lib_id "power:+4V")
  (at 100.33 124.46 0)
  (unit 1)
  (body_style 1)
  (exclude_from_sim no)
  (in_bom yes)
  (on_board yes)
  (in_pos_files yes)
  (dnp no)
  (fields_autoplaced yes)
  (property "Reference" "#PWR08" (at 100.33 128.27 0) (hide yes) (show_name no) (do_not_autoplace no) (effects (font (size 1.27 1.27))))
  (property "Value" "+4V" (at 100.33 119.38 0) (show_name no) (do_not_autoplace no) (effects (font (size 1.27 1.27))))
  (property "Footprint" "" (at 100.33 124.46 0) (hide yes) (show_name no) (do_not_autoplace no) (effects (font (size 1.27 1.27))))
  (property "Datasheet" "" (at 100.33 124.46 0) (hide yes) (show_name no) (do_not_autoplace no) (effects (font (size 1.27 1.27))))
  (property "Description" "Power symbol creates a global label with name \"+4V\"" (at 100.33 124.46 0) (hide yes) (show_name no) (do_not_autoplace no) (effects (font (size 1.27 1.27))))
  (pin "1"))
 (sheet_instances
  (path ""
   (page "1")))
 (embedded_fonts no))
